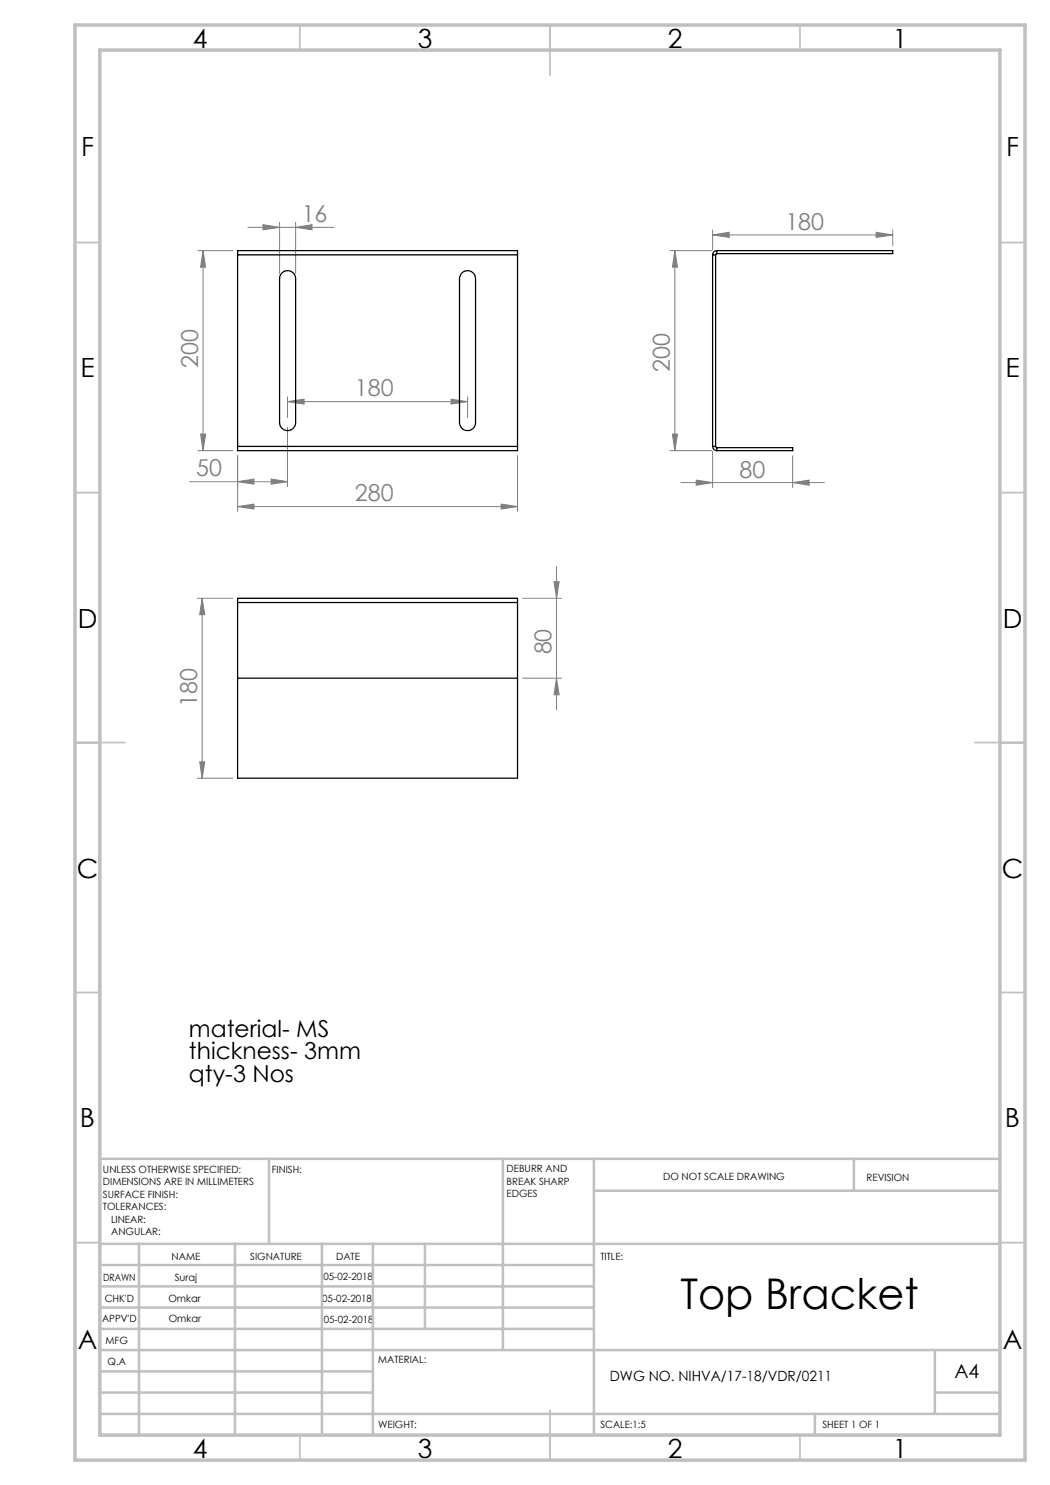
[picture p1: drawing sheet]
<svg xmlns="http://www.w3.org/2000/svg" width="210mm" height="297mm" viewBox="0 0 210 297" stroke-linecap="round" stroke-linejoin="round" font-family="sans-serif">
<g fill="none" stroke="#808080" stroke-width=".2">
<path d="M39.6 50.1h6.9M40.6 50.1v40M40.6 50.1l.5 3.3h-1zM49.6 45.5h17.2M52.6 44.9l3.3 .6-3.3 .5zM55.9 44.4v10.3M59.1 45.5l3.3-.6v1.1zM59.1 44.4v10.3M134 50.1h8.4M135 50.1l.5 3.3h-1zM135 50.1v40M142.5 47l3.3-.5v1z"/>
<path d="M142.5 46v4M142.5 47h36M175.2 46.5l3.3 .5-3.3 .5zM178.5 46v3.1M57.5 79.3v4.2M90.2 79.8l3.3 .5-3.3 .5zM93.5 79.3v4.2M37.9 96.3h19.6M39.6 90.1h6.9M40.1 86.8h1l-.5 3.3zM47.5 96.3l3.3-.5v1zM47.5 91.1v11.2"/>
<path d="M54.2 95.8l3.3 .5-3.3 .5zM57.5 80.3l3.3-.5v1zM57.5 85.5v11.8M57.5 80.3h36M103.5 91.1v11.2M134 90.1h8.4M134.5 86.8h1l-.5 3.3zM136.2 96.5h28.7M139.2 96l3.3 .5-3.3 .5zM142.5 90.3v7.2M158.5 96.5l3.3-.5v1zM158.5 91.1v6.4"/>
<path d="M39.4 119.7h7.1M40.4 119.7v35.9M40.4 119.7l.6 3.2h-1.1zM47.5 101.3l3.3-.5v1zM47.5 101.3h56M100.2 100.8l3.3 .5-3.3 .5zM104.5 119.7h7.8M110.8 116.3h1l-.5 3.4zM111.3 113.3v28.7M104.5 135.6h7.8M111.3 135.6l.5 3.4h-1zM39.4 155.6h7.1"/>
<path d="M39.9 152.4h1.1l-.6 3.2z"/>
</g>
<g fill="none" stroke="#c0c0c0" stroke-width=".35">
<path d="M60 5v5M110 5v10M160 5v5M15 48.5h5M200 48.5h5M15 98.5h5M200 98.5h5M15 148.5h10M195 148.5h10M15 198.5h5M200 198.5h5M15 248.5h5"/>
<path d="M200 248.5h5M60 287v5M110 282v10M160 287v5"/>
</g>
<g fill="none" stroke="#c0c0c0" stroke-width=".5">
<path d="M53.8 231.8v17M100.6 231.8v38.2M118.8 231.8v55.2M118.8 238.2h81.2M170.8 231.8v6.4M200 231.8h-180v55.2M20 248.8h180M20 257.3h98.8M20 253h98.8M27.8 248.8v38.2M47 248.8v38.2M64.4 248.8v38.2"/>
<path d="M74.6 248.8v38.2M85 248.8v17M20 265.8h98.8M20 261.5h98.8M20 278.5h54.6M20 274.3h54.6M20 270h180M187 278.5h13M187 270v12.8M20 282.8h180M163 282.8v4.2"/>
</g>
<path d="M15 5h190v287h-190zM20 10h180v277h-180z" fill="none" stroke="#c0c0c0" stroke-width=".7"/>
<g fill="#808080">
<path d="M54.2 95.8l3.3 .5-3.3 .5zM47.5 96.3l3.3-.5v1z"/>
<path d="M57.5 80.3l3.3-.5v1zM90.2 79.8l3.3 .5-3.3 .5z"/>
<path d="M52.6 44.9l3.3 .6-3.3 .5zM59.1 45.5l3.3-.6v1.1z"/>
<path d="M100.2 100.8l3.3 .5-3.3 .5zM47.5 101.3l3.3-.5v1z"/>
<path d="M40.6 50.1l.5 3.3h-1zM40.1 86.8h1l-.5 3.3zM40.4 119.7l.6 3.2h-1.1zM39.9 152.4h1.1l-.6 3.2zM110.8 116.3h1l-.5 3.4zM111.3 135.6l.5 3.4h-1z"/>
<path d="M135 50.1l.5 3.3h-1zM134.5 86.8h1l-.5 3.3z"/>
<path d="M139.2 96l3.3 .5-3.3 .5zM158.5 96.5l3.3-.5v1zM142.5 47l3.3-.5v1zM175.2 46.5l3.3 .5-3.3 .5z"/>
</g>
<g fill="none" stroke="#000" stroke-width=".25">
<path d="M47.5 51v-.9h56v.9M47.5 51v38.3M47.5 51h56M56.3 54.6a1.6 1.6 0 0 1 1.8-.4 1.6 1.6 0 0 1 1 1.5v28.8a1.61 1.61 0 0 1-1.6 1.6 1.61 1.61 0 0 1-1.6-1.6v-28.8l.1-.6zM92.3 54.6a1.6 1.6 0 0 1 1.8-.4 1.6 1.6 0 0 1 1 1.5v28.8a1.61 1.61 0 0 1-1.6 1.6 1.61 1.61 0 0 1-1.6-1.6v-28.8zM103.5 51v38.3M142.5 51h.6M142.5 51v38.3M143.1 51v38.3M143.4 50.7l-.3 .3M143.4 50.1a.84 .84 0 0 0-.9 .9M143.4 50.1h35.1v.6h-35.1"/>
<path d="M143.4 50.1v.6M47.5 89.3v.8h56v-.8M47.5 89.3h56M142.5 89.3a.84 .84 0 0 0 .9 .8M142.5 89.3h.6M143.1 89.3l.3 .2M143.4 89.5h15.1v.6h-15.1M143.4 89.5v.6M47.5 120.5v-.8h56v.8M47.5 120.5v35.1h56v-35.1M47.5 135.6h56M47.5 120.5h56"/>
</g>
<text font-size="8.5" x="136.1" y="261.9">Top Bracket</text>
<g font-size="5.3">
<text x="38.5" y="9.5">4</text>
<text x="83.5" y="9.5">3</text>
<text x="133.6" y="9.5">2</text>
<text x="178.6" y="9.5">1</text>
<text x="16.2" y="31.3">F</text>
<text x="201.2" y="31.3">F</text>
<text x="16.1" y="75.5">E</text>
<text x="201.1" y="75.5">E</text>
<text x="15.5" y="125.5">D</text>
<text x="200.5" y="125.5">D</text>
<text x="15.4" y="175.5">C</text>
<text x="200.4" y="175.5">C</text>
<text x="16" y="225.5">B</text>
<text x="201" y="225.5">B</text>
<text x="15.5" y="269.8">A</text>
<text x="200.5" y="269.8">A</text>
<text x="38.5" y="291.5">4</text>
<text x="83.5" y="291.5">3</text>
<text x="133.6" y="291.5">2</text>
<text x="178.6" y="291.5">1</text>
</g>
<g font-size="4.7" fill="#808080">
<text x="60.3" y="44.4">16</text>
<text x="157.1" y="46">180</text>
<text x="39.6" y="73.6" transform="rotate(-90 39.6 73.6)">200</text>
<text x="134" y="74.5" transform="rotate(-90 134 74.5)">200</text>
<text x="71" y="79.3">180</text>
<text x="39.2" y="95.3">50</text>
<text x="147.9" y="95.5">80</text>
<text x="71" y="100.3">280</text>
<text x="110.3" y="130.9" transform="rotate(-90 110.3 130.9)">80</text>
<text x="39.4" y="141.4" transform="rotate(-90 39.4 141.4)">180</text>
</g>
<g font-size="4.7">
<text x="37.8" y="207.3">material- MS</text>
<text x="37.8" y="211.8">thickness- 3mm</text>
<text x="37.8" y="216.4">qty-3 Nos</text>
</g>
<text font-size="3.9" x="190.9" y="275.5">A4</text>
<text font-size="2.8" x="121.9" y="276.2">DWG NO. NIHVA/17-18/VDR/0211</text>
<g font-size="2">
<text x="20.6" y="234.6">UNLESS OTHERWISE SPECIFIED:</text>
<text x="20.6" y="237.1">DIMENSIONS ARE IN MILLIMETERS</text>
<text x="20.6" y="239.6">SURFACE FINISH:</text>
<text x="54.4" y="234.6">FINISH:</text>
<text x="101.3" y="234.5">DEBURR AND</text>
<text x="101.3" y="237">BREAK SHARP</text>
<text x="101.3" y="239.5">EDGES</text>
<text x="132.6" y="236">DO NOT SCALE DRAWING</text>
<text x="173.3" y="236.2">REVISION</text>
<text x="20.6" y="242.1">TOLERANCES:</text>
<text x="22.2" y="244.6">LINEAR:</text>
<text x="22.2" y="247.1">ANGULAR:</text>
<text x="34.3" y="252">NAME</text>
<text x="50" y="251.9">SIGNATURE</text>
<text x="67.2" y="251.9">DATE</text>
<text x="120.1" y="251.9">TITLE:</text>
<text x="20.6" y="256.1">DRAWN</text>
<text x="34.9" y="256.1">Suraj</text>
<text x="64.7" y="255.9">05-02-2018</text>
<text x="20.9" y="260.3">CHK'D</text>
<text x="33.7" y="260.3">Omkar</text>
<text x="64.5" y="260.3">05-02-2018</text>
<text x="20.4" y="264.4">APPV'D</text>
<text x="21.1" y="268.8">MFG</text>
<text x="33.8" y="264.4">Omkar</text>
<text x="64.8" y="264.6">05-02-2018</text>
<text x="21.5" y="273">Q.A</text>
<text x="75.6" y="272.5">MATERIAL:</text>
<text x="75.6" y="285.5">WEIGHT:</text>
<text x="120.1" y="285.6">SCALE:1:5</text>
<text x="164.5" y="285.6">SHEET 1 OF 1</text>
</g>
</svg>
